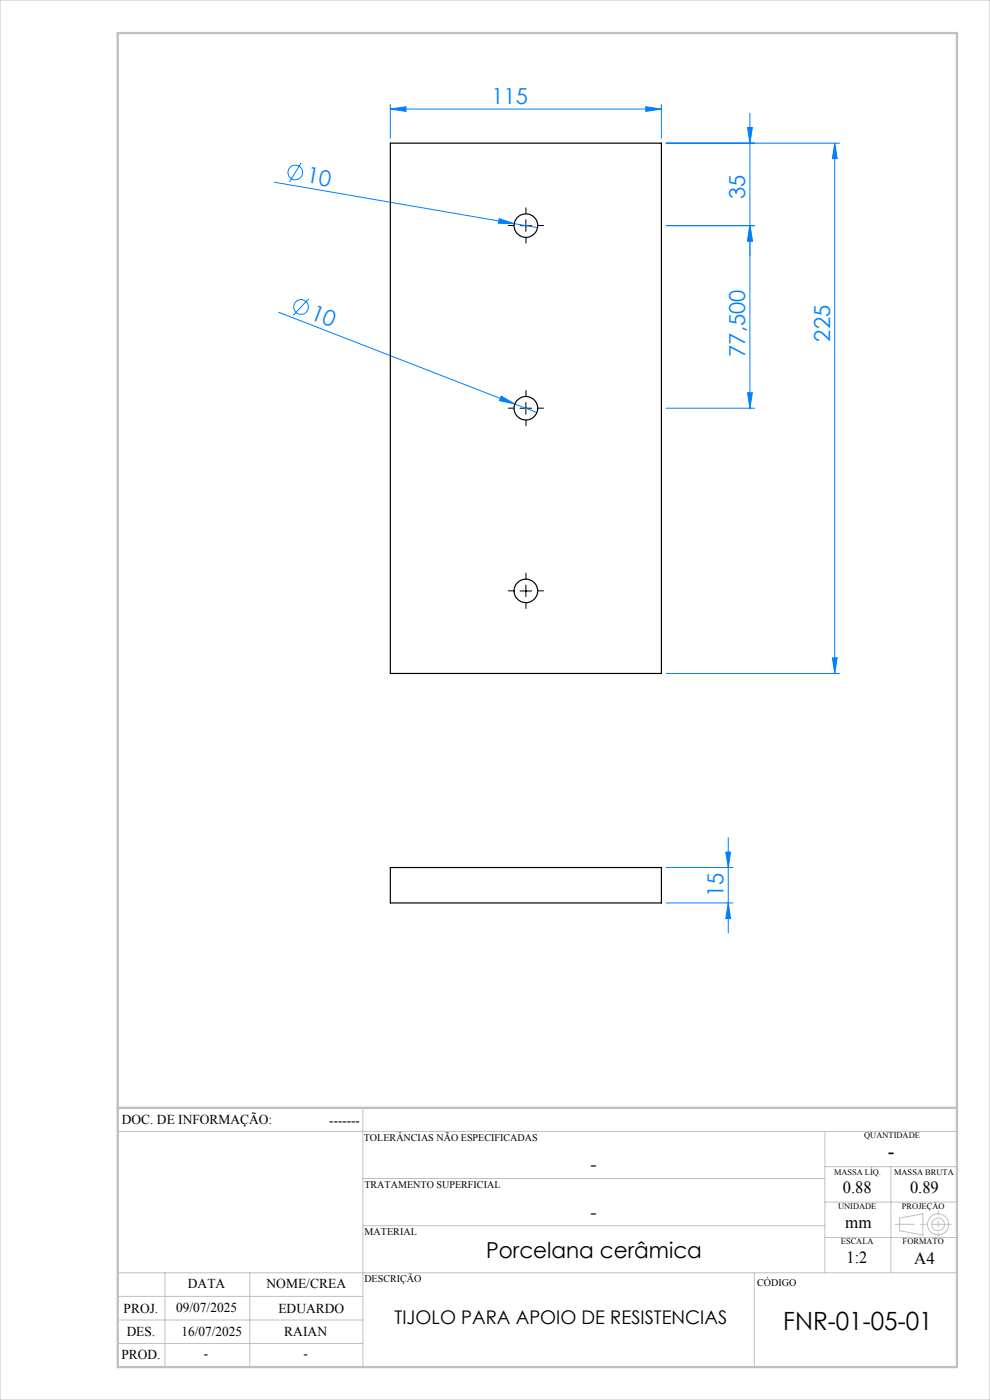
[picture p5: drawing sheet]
<svg xmlns="http://www.w3.org/2000/svg" width="210mm" height="297mm" viewBox="0 0 210 297" stroke-linecap="round" stroke-linejoin="round" font-family="sans-serif">
<g fill="none" stroke="#0080ff" stroke-width=".21">
<path d="M58.2 38.7l50.9 8.7M63.9 34.6l-2.5 4M82.8 23.1l3.3-.5v1zM82.8 22.2v7.1M82.8 23.1h57.5M137 22.6l3.3 .5-3.3 .5zM140.3 22.2v7.1M141.3 30.4h36.8M158.6 27.1h1l-.5 3.3zM159.1 24v62.6M177.1 30.4l.5 3.3h-1zM177.1 30.4v112.5"/>
<path d="M105.9 46.4l3.2 1h-3.4zM109.1 47.4l4.9 .9M141.3 47.9h18.8M159.1 47.9l.5 3.2h-1zM59.1 66.2l50.1 19.5M65.5 63.4l-3.3 3.5M106.3 84l2.9 1.7-3.3-.7zM109.2 85.7l4.7 1.8M141.3 86.6h18.8M158.6 83.3h1l-.5 3.3zM176.6 139.6h1l-.5 3.3zM141.3 142.9h36.8"/>
<path d="M154.5 177.7v20.2M141.3 184h14.2M141.3 191.6h14.2M154 180.8h1l-.5 3.2zM154.5 191.6l.5 3.3h-1z"/>
<circle cx="62.6" cy="36.6" r="1.55"/>
<circle cx="63.9" cy="65.1" r="1.55"/>
</g>
<g fill="none" stroke="#c0c0c0" stroke-width=".21">
<path d="M0 0h210v297h-210zM77 235v55M25 240h178M77 250h98M175 240v30M175 255h28M175 247.5h28M189 247.5v22.5M190.8 258.4l5-.9v4.5l-5-.9zM25 275h52M25 270h178M35 270v20"/>
<path d="M53 270v20M77 260h98M160 270v20M175 262.5h28M25 285h52M25 280h52"/>
<circle cx="199" cy="259.7" r="1.34"/>
<circle cx="199" cy="259.7" r="2.25"/>
</g>
<path d="M109.1 47.8h-1.3M111.6 45.3v-1.2M111.6 50.3v1.3M114.1 47.8h1.2M109.1 86.6h-1.3M111.6 84.1v-1.3M111.6 89.1v1.2M114.1 86.6h1.2M109.1 125.3h-1.3M111.6 122.8v-1.2M111.6 127.8v1.3M114.1 125.3h1.2" fill="none" stroke="#000" stroke-width=".21" stroke-dasharray="15.2 1.3 1.3 1.3"/>
<path d="M110.3 47.9h2.5M111.5 46.6v2.5M110.3 86.6h2.5M111.5 85.4v2.5M110.3 125.4h2.5M111.5 124.1v2.5" fill="none" stroke="#000" stroke-width=".21"/>
<path d="M201.8 259.7h-11.9" fill="none" stroke="#c0c0c0" stroke-width=".21" stroke-dasharray="15.2 1.3 1.3 1.3" stroke-dashoffset="11.2"/>
<path d="M199 256.9v5.4" fill="none" stroke="#c0c0c0" stroke-width=".21" stroke-dasharray="15.2 1.3 1.3 1.3" stroke-dashoffset="14.4"/>
<path d="M25 7h178v283h-178zM25 235h178" fill="none" stroke="#c0c0c0" stroke-width=".5"/>
<g fill="#0080ff">
<path d="M106.3 84l2.9 1.7-3.3-.7z"/>
<path d="M105.9 46.4l3.2 1h-3.4z"/>
<path d="M82.8 23.1l3.3-.5v1zM137 22.6l3.3 .5-3.3 .5z"/>
<path d="M176.6 139.6h1l-.5 3.3zM177.1 30.4l.5 3.3h-1zM159.1 47.9l.5 3.2h-1zM158.6 27.1h1l-.5 3.3z"/>
<path d="M159.1 47.9l.5 3.2h-1zM158.6 83.3h1l-.5 3.3zM154 180.8h1l-.5 3.2zM154.5 191.6l.5 3.3h-1z"/>
</g>
<g fill="none" stroke="#000" stroke-width=".25">
<path d="M82.8 30.4h57.5v112.5h-57.5zM82.8 184h57.5v7.6h-57.5z"/>
<circle cx="111.6" cy="47.9" r="2.5"/>
<circle cx="111.6" cy="86.6" r="2.5"/>
<circle cx="111.5" cy="125.4" r="2.5"/>
</g>
<text font-size="5.3" x="166.1" y="282.2">FNR-01-05-01</text>
<g font-size="4.7" fill="#0080ff">
<text x="104.2" y="22.1">115</text>
<text x="64.9" y="38.7" transform="rotate(10 64.9 38.7)">10</text>
<text x="158.1" y="42.3" transform="rotate(-90 158.1 42.3)">35</text>
<text x="65.6" y="67.6" transform="rotate(21 65.6 67.6)">10</text>
<text x="158.1" y="75.7" transform="rotate(-90 158.1 75.7)">77,500</text>
<text x="176.1" y="72.5" transform="rotate(-90 176.1 72.5)">225</text>
<text x="153.5" y="190.4" transform="rotate(-90 153.5 190.4)">15</text>
</g>
<text font-size="4.7" x="103.1" y="266.8">Porcelana cerâmica</text>
<text font-size="4.3" x="188.3" y="245.8">-</text>
<g font-size="4">
<text x="125.2" y="248.4">-</text>
<text x="125.2" y="258.6">-</text>
<text x="83.7" y="280.9">TIJOLO PARA APOIO DE RESISTENCIAS</text>
</g>
<g font-size="3.6">
<text x="178.8" y="253.1">0.88</text>
<text x="193" y="253.1">0.89</text>
<text x="179.3" y="260.6">mm</text>
<text x="179.6" y="267.9">1:2</text>
<text x="193.9" y="268.1">A4</text>
</g>
<g font-size="2.9">
<text x="25.9" y="238.4">DOC. DE INFORMAÇÃO:</text>
<text x="69.8" y="238.6">-------</text>
<text x="39.9" y="273.2">DATA</text>
<text x="56.5" y="273.2">NOME/CREA</text>
<text x="26.2" y="278.6">PROJ.</text>
<text x="37.4" y="278.2">09/07/2025</text>
<text x="59" y="278.6">EDUARDO</text>
<text x="26.9" y="283.4">DES.</text>
<text x="38.5" y="283.4">16/07/2025</text>
<text x="60.3" y="283.4">RAIAN</text>
<text x="25.7" y="288.3">PROD.</text>
<text x="43.3" y="288">-</text>
<text x="64.4" y="288">-</text>
</g>
<g font-size="2.2">
<text x="77.2" y="242.1">TOLERÂNCIAS NÃO ESPECIFICADAS</text>
<text x="77.3" y="251.9">TRATAMENTO SUPERFICIAL</text>
<text x="77.3" y="261.9">MATERIAL</text>
<text x="77.3" y="272.1">DESCRIÇÃO</text>
<text x="160.6" y="272.8">CÓDIGO</text>
</g>
<g font-size="1.8">
<text x="183.3" y="241.4">QUANTIDADE</text>
<text x="176.9" y="249.2">MASSA LÍQ.</text>
<text x="189.7" y="249.2">MASSA BRUTA</text>
<text x="177.8" y="256.5">UNIDADE</text>
<text x="191.3" y="256.5">PROJEÇÃO</text>
<text x="178.4" y="264">ESCALA</text>
<text x="191.5" y="264">FORMATO</text>
</g>
</svg>
